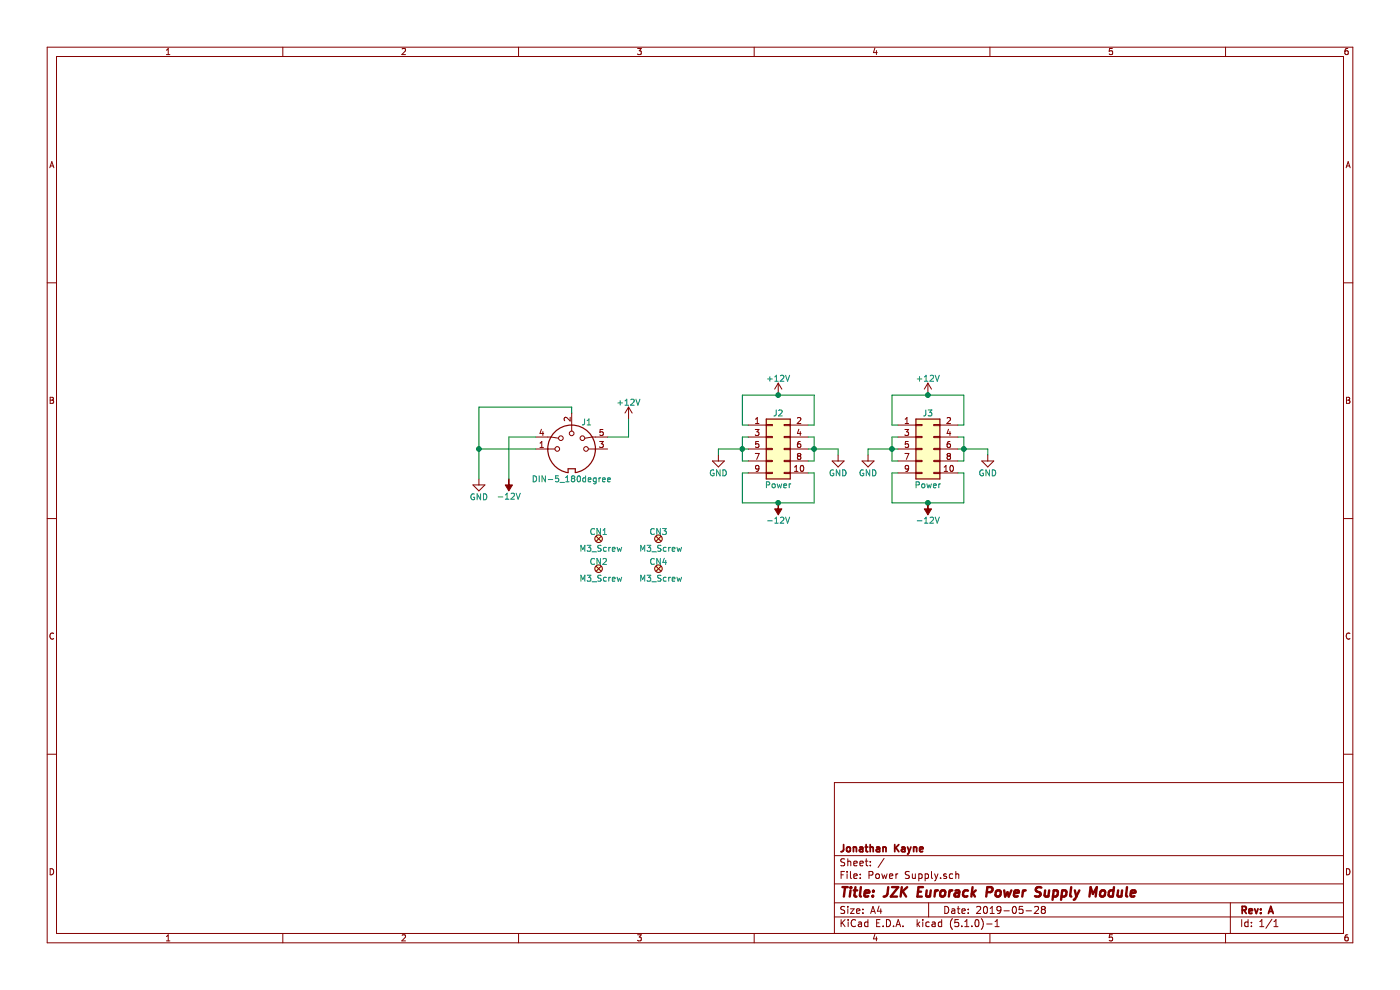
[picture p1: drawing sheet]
EESchema Schematic File Version 4
EELAYER 29 0
EELAYER END
$Descr A4 11693 8268
encoding utf-8
Sheet 1 1
Title "JZK Eurorack Power Supply Module"
Date "2019-05-28"
Rev "A"
Comp "Jonathan Kayne"
Comment1 ""
Comment2 ""
Comment3 ""
Comment4 ""
$EndDescr
$Comp
L Connector:DIN-5_180degree J1
U 1 1
P 4775 3750
F 0 "J1" H 4900 3975 50  0000 C CNN
F 1 "DIN-5_180degree" H 4775 3500 50  0000 C CNN
F 2 "Connector_PinHeader_2.54mm:PinHeader_1x05_P2.54mm_Vertical" H 4775 3750 50  0001 C CNN
F 3 "http://www.mouser.com/ds/2/18/40_c091_abd_e-75918.pdf" H 4775 3750 50  0001 C CNN
	1    4775 3750
	1    0    0    -1  
$EndComp
$Comp
L power:GND #PWR01
U 1 1
P 4000 4000
F 0 "#PWR01" H 4000 3750 50  0001 C CNN
F 1 "GND" H 4000 3850 50  0000 C CNN
F 2 "" H 4000 4000 50  0001 C CNN
F 3 "" H 4000 4000 50  0001 C CNN
	1    4000 4000
	1    0    0    -1  
$EndComp
Wire Wire Line
	4775 3450 4775 3400
$Comp
L power:-12V #PWR02
U 1 1
P 4250 4000
F 0 "#PWR02" H 4250 4100 50  0001 C CNN
F 1 "-12V" H 4250 4150 50  0000 C CNN
F 2 "" H 4250 4000 50  0001 C CNN
F 3 "" H 4250 4000 50  0001 C CNN
	1    4250 4000
	-1   0    0    1   
$EndComp
Wire Wire Line
	4000 3750 4000 4000
Wire Wire Line
	4000 3750 4475 3750
Wire Wire Line
	4000 3400 4000 3750
Wire Wire Line
	4000 3400 4775 3400
Connection ~ 4000 3750
Wire Wire Line
	4250 4000 4250 3650
Wire Wire Line
	4250 3650 4475 3650
$Comp
L power:+12V #PWR03
U 1 1
P 5250 3500
F 0 "#PWR03" H 5250 3350 50  0001 C CNN
F 1 "+12V" H 5250 3640 50  0000 C CNN
F 2 "" H 5250 3500 50  0001 C CNN
F 3 "" H 5250 3500 50  0001 C CNN
	1    5250 3500
	1    0    0    -1  
$EndComp
Wire Wire Line
	5250 3500 5250 3650
Wire Wire Line
	5250 3650 5075 3650
$Comp
L Connector_Generic:Conn_02x05_Odd_Even J2
U 1 1
P 6450 3750
F 0 "J2" H 6500 4050 50  0000 C CNN
F 1 "Power" H 6500 3450 50  0000 C CNN
F 2 "Synth:PinHeader_2x05_P2.54mm_Vertical_Zigzag" H 6450 3750 50  0001 C CNN
F 3 "~" H 6450 3750 50  0001 C CNN
	1    6450 3750
	1    0    0    -1  
$EndComp
Wire Wire Line
	6250 3950 6200 3950
Wire Wire Line
	6200 3950 6200 4200
Wire Wire Line
	6200 4200 6500 4200
Wire Wire Line
	6800 4200 6800 3950
Wire Wire Line
	6800 3950 6750 3950
Wire Wire Line
	6250 3550 6200 3550
Wire Wire Line
	6200 3550 6200 3300
Wire Wire Line
	6200 3300 6500 3300
Wire Wire Line
	6800 3300 6800 3550
Wire Wire Line
	6800 3550 6750 3550
Wire Wire Line
	6750 3650 6800 3650
Wire Wire Line
	6800 3650 6800 3750
Wire Wire Line
	6800 3850 6750 3850
Connection ~ 6800 3750
Wire Wire Line
	6800 3750 6800 3850
Wire Wire Line
	6250 3650 6200 3650
Wire Wire Line
	6200 3650 6200 3750
Wire Wire Line
	6200 3850 6250 3850
Wire Wire Line
	6250 3750 6200 3750
Connection ~ 6200 3750
Wire Wire Line
	6200 3750 6200 3850
$Comp
L power:+12V #PWR05
U 1 1
P 6500 3300
F 0 "#PWR05" H 6500 3150 50  0001 C CNN
F 1 "+12V" H 6500 3440 50  0000 C CNN
F 2 "" H 6500 3300 50  0001 C CNN
F 3 "" H 6500 3300 50  0001 C CNN
	1    6500 3300
	1    0    0    -1  
$EndComp
Connection ~ 6500 3300
Wire Wire Line
	6500 3300 6800 3300
$Comp
L power:-12V #PWR06
U 1 1
P 6500 4200
F 0 "#PWR06" H 6500 4300 50  0001 C CNN
F 1 "-12V" H 6500 4350 50  0000 C CNN
F 2 "" H 6500 4200 50  0001 C CNN
F 3 "" H 6500 4200 50  0001 C CNN
	1    6500 4200
	-1   0    0    1   
$EndComp
Connection ~ 6500 4200
Wire Wire Line
	6500 4200 6800 4200
$Comp
L power:GND #PWR04
U 1 1
P 6000 3800
F 0 "#PWR04" H 6000 3550 50  0001 C CNN
F 1 "GND" H 6000 3650 50  0000 C CNN
F 2 "" H 6000 3800 50  0001 C CNN
F 3 "" H 6000 3800 50  0001 C CNN
	1    6000 3800
	1    0    0    -1  
$EndComp
$Comp
L power:GND #PWR07
U 1 1
P 7000 3800
F 0 "#PWR07" H 7000 3550 50  0001 C CNN
F 1 "GND" H 7000 3650 50  0000 C CNN
F 2 "" H 7000 3800 50  0001 C CNN
F 3 "" H 7000 3800 50  0001 C CNN
	1    7000 3800
	1    0    0    -1  
$EndComp
Wire Wire Line
	6750 3750 6800 3750
Wire Wire Line
	7000 3800 7000 3750
Wire Wire Line
	7000 3750 6800 3750
Wire Wire Line
	6200 3750 6000 3750
Wire Wire Line
	6000 3750 6000 3800
$Comp
L Connector_Generic:Conn_02x05_Odd_Even J3
U 1 1
P 7700 3750
F 0 "J3" H 7750 4050 50  0000 C CNN
F 1 "Power" H 7750 3450 50  0000 C CNN
F 2 "Synth:PinHeader_2x05_P2.54mm_Vertical_Zigzag" H 7700 3750 50  0001 C CNN
F 3 "~" H 7700 3750 50  0001 C CNN
	1    7700 3750
	1    0    0    -1  
$EndComp
Wire Wire Line
	7500 3950 7450 3950
Wire Wire Line
	7450 3950 7450 4200
Wire Wire Line
	7450 4200 7750 4200
Wire Wire Line
	8050 4200 8050 3950
Wire Wire Line
	8050 3950 8000 3950
Wire Wire Line
	7500 3550 7450 3550
Wire Wire Line
	7450 3550 7450 3300
Wire Wire Line
	7450 3300 7750 3300
Wire Wire Line
	8050 3300 8050 3550
Wire Wire Line
	8050 3550 8000 3550
Wire Wire Line
	8000 3650 8050 3650
Wire Wire Line
	8050 3650 8050 3750
Wire Wire Line
	8050 3850 8000 3850
Connection ~ 8050 3750
Wire Wire Line
	8050 3750 8050 3850
Wire Wire Line
	7500 3650 7450 3650
Wire Wire Line
	7450 3650 7450 3750
Wire Wire Line
	7450 3850 7500 3850
Wire Wire Line
	7500 3750 7450 3750
Connection ~ 7450 3750
Wire Wire Line
	7450 3750 7450 3850
$Comp
L power:+12V #PWR09
U 1 1
P 7750 3300
F 0 "#PWR09" H 7750 3150 50  0001 C CNN
F 1 "+12V" H 7750 3440 50  0000 C CNN
F 2 "" H 7750 3300 50  0001 C CNN
F 3 "" H 7750 3300 50  0001 C CNN
	1    7750 3300
	1    0    0    -1  
$EndComp
Connection ~ 7750 3300
Wire Wire Line
	7750 3300 8050 3300
$Comp
L power:-12V #PWR010
U 1 1
P 7750 4200
F 0 "#PWR010" H 7750 4300 50  0001 C CNN
F 1 "-12V" H 7750 4350 50  0000 C CNN
F 2 "" H 7750 4200 50  0001 C CNN
F 3 "" H 7750 4200 50  0001 C CNN
	1    7750 4200
	-1   0    0    1   
$EndComp
Connection ~ 7750 4200
Wire Wire Line
	7750 4200 8050 4200
$Comp
L power:GND #PWR08
U 1 1
P 7250 3800
F 0 "#PWR08" H 7250 3550 50  0001 C CNN
F 1 "GND" H 7250 3650 50  0000 C CNN
F 2 "" H 7250 3800 50  0001 C CNN
F 3 "" H 7250 3800 50  0001 C CNN
	1    7250 3800
	1    0    0    -1  
$EndComp
$Comp
L power:GND #PWR011
U 1 1
P 8250 3800
F 0 "#PWR011" H 8250 3550 50  0001 C CNN
F 1 "GND" H 8250 3650 50  0000 C CNN
F 2 "" H 8250 3800 50  0001 C CNN
F 3 "" H 8250 3800 50  0001 C CNN
	1    8250 3800
	1    0    0    -1  
$EndComp
Wire Wire Line
	8000 3750 8050 3750
Wire Wire Line
	8250 3800 8250 3750
Wire Wire Line
	8250 3750 8050 3750
Wire Wire Line
	7450 3750 7250 3750
Wire Wire Line
	7250 3750 7250 3800
$Comp
L Synth:M3_Screw CN1
U 1 1
P 5000 4500
F 0 "CN1" H 5000 4560 50  0000 C CNN
F 1 "M3_Screw" H 5020 4420 50  0000 C CNN
F 2 "Synth:M3_Screw_Hole" H 5030 4340 50  0001 C CNN
F 3 "" H 5000 4500 50  0001 C CNN
F 4 "N/A" H 4980 4260 50  0001 C CNN "Digikey PN"
F 5 "N/A" H 4980 4180 50  0001 C CNN "Digikey Link"
F 6 "0.00" H 4980 4110 50  0001 C CNN "Unit Price"
	1    5000 4500
	1    0    0    -1  
$EndComp
$Comp
L Synth:M3_Screw CN3
U 1 1
P 5500 4500
F 0 "CN3" H 5500 4560 50  0000 C CNN
F 1 "M3_Screw" H 5520 4420 50  0000 C CNN
F 2 "Synth:M3_Screw_Hole" H 5530 4340 50  0001 C CNN
F 3 "" H 5500 4500 50  0001 C CNN
F 4 "N/A" H 5480 4260 50  0001 C CNN "Digikey PN"
F 5 "N/A" H 5480 4180 50  0001 C CNN "Digikey Link"
F 6 "0.00" H 5480 4110 50  0001 C CNN "Unit Price"
	1    5500 4500
	1    0    0    -1  
$EndComp
$Comp
L Synth:M3_Screw CN2
U 1 1
P 5000 4750
F 0 "CN2" H 5000 4810 50  0000 C CNN
F 1 "M3_Screw" H 5020 4670 50  0000 C CNN
F 2 "Synth:M3_Screw_Hole" H 5030 4590 50  0001 C CNN
F 3 "" H 5000 4750 50  0001 C CNN
F 4 "N/A" H 4980 4510 50  0001 C CNN "Digikey PN"
F 5 "N/A" H 4980 4430 50  0001 C CNN "Digikey Link"
F 6 "0.00" H 4980 4360 50  0001 C CNN "Unit Price"
	1    5000 4750
	1    0    0    -1  
$EndComp
$Comp
L Synth:M3_Screw CN4
U 1 1
P 5500 4750
F 0 "CN4" H 5500 4810 50  0000 C CNN
F 1 "M3_Screw" H 5520 4670 50  0000 C CNN
F 2 "Synth:M3_Screw_Hole" H 5530 4590 50  0001 C CNN
F 3 "" H 5500 4750 50  0001 C CNN
F 4 "N/A" H 5480 4510 50  0001 C CNN "Digikey PN"
F 5 "N/A" H 5480 4430 50  0001 C CNN "Digikey Link"
F 6 "0.00" H 5480 4360 50  0001 C CNN "Unit Price"
	1    5500 4750
	1    0    0    -1  
$EndComp
$EndSCHEMATC
